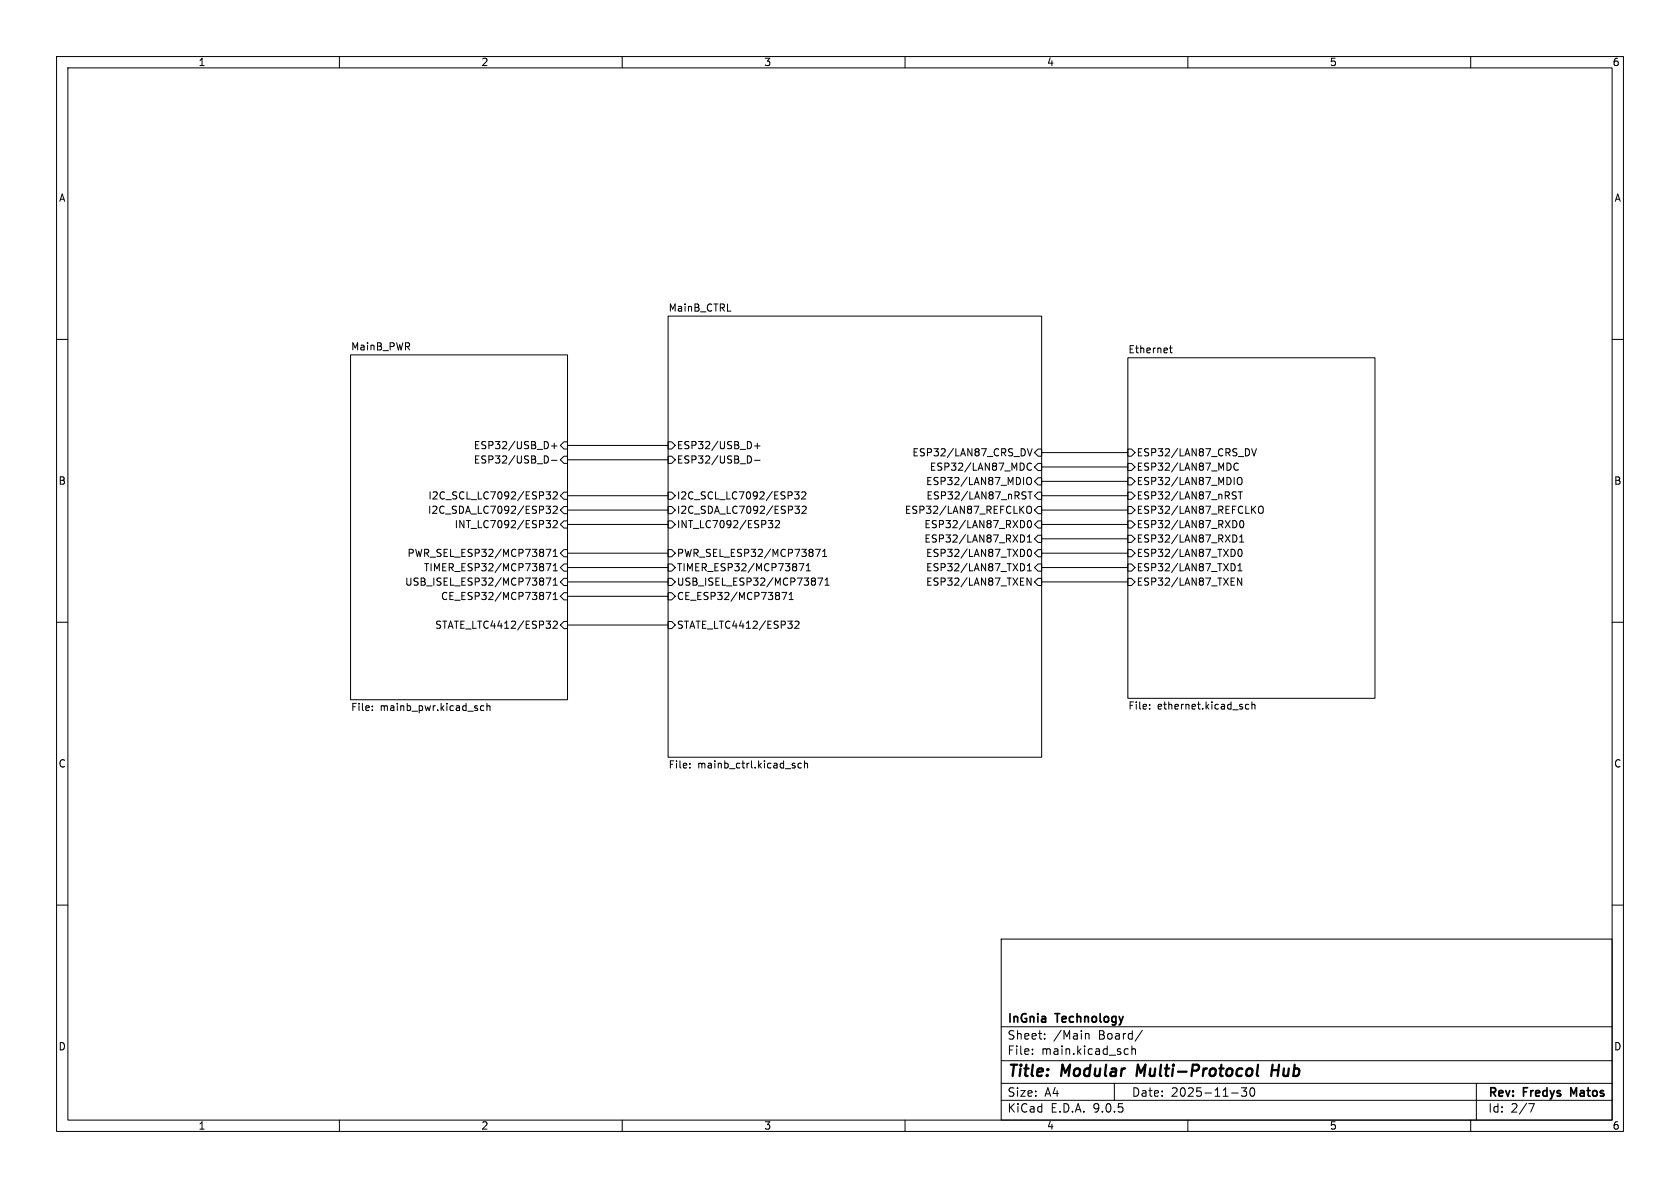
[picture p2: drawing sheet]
<svg xmlns="http://www.w3.org/2000/svg" width="297mm" height="210mm" viewBox="0 0 297 210" stroke-linecap="round" stroke-linejoin="round" font-family="sans-serif">
<g fill="none" stroke="#000" stroke-width=".18">
<path d="M10 10h277v190h-277zM12 12h273v186h-273zM60 10v2M110 10v2M160 10v2M210 10v2M260 10v2M118.1 55.9h66v78h-66zM10 60h2M62 62.7h38.3v61h-38.3zM97.5 78.8h1M98 78.4v.9"/>
<path d="M99.1 78.7l.6-.6h.6v1.3h-.6zM100.3 78.7h17.8M118.1 78.1h.6l.7 .6-.7 .7h-.6zM133.4 78.8h1M133.9 78.4v.9M181.6 79.3l.4 1.3 .5-1.3M183.5 79.4h.6v1.2h-.6l-.6-.6zM199.4 63.2h43.7v60.2h-43.7zM199.4 79.4h.6l.7 .6-.7 .6h-.6zM206.7 61.5h.5M206.9 61.1v1.1l.3 .2M221.3 79.3l.4 1.3 .4-1.3"/>
<path d="M285 60h2M96.5 80.6a.68 .68 0 0 1 .5 .6 .68 .68 0 0 1-.5 .7M96.5 86.9h.8l-.4 .5 .4 .1v.6l-.2 .1-.6-.1M96.5 89.5h.8l-.4 .5 .4 .1v.5l-.2 .1h-.5M96.5 92h.8l-.4 .5 .4 .1v.4l-.2 .3h-.4M96.5 97.1h.9l-.6 1.3M96.5 99.6h.9l-.6 1.3M97.5 81.4h1M97.8 97.5l.4-.4v1.3M97.8 87.1l.5-.2 .2 .4-.8 .9h.8M97.8 89.6l.5-.1 .2 .3-.8 .9h.8M97.8 92.1l.5-.1 .2 .4-.8 .9h.8"/>
<path d="M97.8 98.4h.7M99.7 80.6h.6v1.3h-.6l-.6-.6zM99.7 87h.6v1.3h-.6l-.6-.7zM99.7 89.5h.6v1.3h-.6l-.6-.6zM99.7 92.1h.6v1.2h-.6l-.6-.6zM99.7 97.2h.6v1.2h-.6l-.6-.6zM99.7 99.7h.6v1.3h-.6l-.6-.7zM100.3 90.2h17.8M100.3 92.7h17.8M100.3 81.3h17.8M100.3 87.6h17.8M100.3 97.8h17.8"/>
<path d="M118.1 80.6h.6l.7 .7-.7 .6h-.6zM118.1 87h.6l.7 .6-.7 .7h-.6zM118.1 89.5h.6l.7 .7-.7 .6h-.6zM118.1 92.1h.6l.7 .6-.7 .6h-.6zM118.1 97.2h.6l.7 .6-.7 .6h-.6zM118.1 99.7h.6l.7 .6-.7 .7h-.6zM132.4 80.6a.68 .68 0 0 1 .5 .6 .68 .68 0 0 1-.5 .7M133.4 81.4h1M135.8 92h.8l-.4 .5 .3 .1 .1 .4-.2 .3h-.4M137.1 92.1l.5-.1 .2 .4-.8 .9h.8M140.5 86.9h.8l-.5 .5 .4 .1v.6l-.2 .1-.5-.1M140.5 89.5h.8l-.4 .5 .4 .1v.5l-.2 .1h-.5"/>
<path d="M141.3 99.6h.8l-.5 1.3M141.7 87.1l.5-.2 .3 .4-.8 .9h.8M141.8 89.6l.5-.1 .2 .3-.8 .9h.8M144.2 97.1h.8l-.5 1.3M145.4 98.4h.8M145.4 97.5l.4-.4v1.3M180.4 94.6a.64 .64 0 0 1 .7 .6 .64 .64 0 0 1-.7 .6M180.7 99.6a.68 .68 0 0 1 .4 .7 .68 .68 0 0 1-.4 .6M180.9 92.1l.2 .5-.2 .6M180.9 86.9l.5 .1M181.1 97.4v.7M181.1 87.6l.3 .2-.3 .4"/>
<path d="M181.6 95.8h.7M181.6 94.9l.4-.3v1.2M181.7 89.5h.1a.43 .43 0 0 1 .5 .4v.4a.42 .42 0 0 1-.4 .5 .42 .42 0 0 1-.4-.5v-.4zM181.7 84.5l.1-.1a.43 .43 0 0 1 .5 .4v.4a.42 .42 0 0 1-.4 .5 .42 .42 0 0 1-.4-.5v-.4zM181.7 86.9h.8M181.7 92.1l.2-.1a.68 .68 0 0 1 .5 .7 .68 .68 0 0 1-.5 .6l-.2-.1-.1-.4zM181.7 97.2l.2-.1a.68 .68 0 0 1 .5 .6 .68 .68 0 0 1-.5 .7l-.2-.2-.1-.3zM182.1 86.9v1.3M182.3 82a.6 .6 0 0 0-.8 .4 .6 .6 0 0 0 .6 .7l.2-.1M183.5 81.9h.6v1.3h-.6l-.6-.6zM183.5 84.5h.6v1.2h-.6l-.6-.6zM183.5 87h.6v1.3h-.6l-.6-.7z"/>
<path d="M183.5 89.5h.6v1.3h-.6l-.6-.6zM183.5 92.1h.6v1.2h-.6l-.6-.6zM183.5 94.6h.6v1.3h-.6l-.6-.6zM183.5 97.2h.6v1.2h-.6l-.6-.6zM183.5 99.7h.6v1.3h-.6l-.6-.7zM184.1 90.2h15.3M184.1 92.7h15.3M184.1 87.6h15.3M184.1 85.1h15.3M184.1 82.6h15.3M184.1 80h15.3M184.1 97.8h15.3"/>
<path d="M184.1 95.3h15.3M199.4 81.9h.6l.7 .7-.7 .6h-.6zM199.4 84.5h.6l.7 .6-.7 .6h-.6zM199.4 87h.6l.7 .6-.7 .7h-.6zM199.4 89.5h.6l.7 .7-.7 .6h-.6zM199.4 92.1h.6l.7 .6-.7 .6h-.6zM199.4 94.6h.6l.7 .7-.7 .6h-.6zM199.4 97.2h.6l.7 .6-.7 .6h-.6zM199.4 99.7h.6l.7 .6-.7 .7h-.6zM217.9 94.6a.64 .64 0 0 1 .8 .6 .64 .64 0 0 1-.8 .6M217.9 99.6a.68 .68 0 0 1 .5 .7 .68 .68 0 0 1-.5 .6M218.1 86.9l.4 .1"/>
<path d="M218.3 87.6l.2 .2-.2 .4M218.3 97.4v.7M218.4 92.1l.3 .5-.3 .6M218.8 84.6l.2-.2a.43 .43 0 0 1 .6 .4v.4a.42 .42 0 0 1-.4 .5 .42 .42 0 0 1-.5-.5zM218.9 86.9h.7M218.9 82a.6 .6 0 0 0-.8 .4 .6 .6 0 0 0 .6 .7l.2-.1M219 97.2l.2-.1a.68 .68 0 0 1 .4 .6 .68 .68 0 0 1-.4 .7 .84 .84 0 0 1-.2-1.2zM219.2 95.8h.7M219.2 94.9l.3-.3v1.2M219.3 86.9v1.3M219.3 92.1l.2-.1a.68 .68 0 0 1 .4 .7 .68 .68 0 0 1-.4 .6 .84 .84 0 0 1-.2-1.2zM222.5 89.7l.3-.2a.43 .43 0 0 1 .5 .4v.4a.42 .42 0 0 1-.4 .5 .42 .42 0 0 1-.4-.5z"/>
<path d="M10 110h2M96 102.3v.3M96 102.8v.5M96.5 104.7h.9l-.6 1.3M96.5 102.2h.9l-.6 1.2M97.8 106h.7M97.8 100l.4-.4v1.3M97.8 102.5l.4-.3v1.2M97.8 105.1l.4-.4v1.3M97.8 109.9l.5-.1 .2 .4-.8 .9h.8M97.8 100.9h.7M97.8 103.4h.7"/>
<path d="M99.1 102.9l.6-.7h.6v1.3h-.6zM99.7 104.8h.6v1.2h-.6l-.6-.6zM99.7 109.9h.6v1.2h-.6l-.6-.6zM100.3 102.9h17.8M100.3 100.3h17.8M100.3 105.4h17.8M100.3 110.5h17.8M118.1 104.8h.6l.7 .6-.7 .6h-.6zM118.1 109.9h.6l.7 .6-.7 .6h-.6zM118.1 102.2h.6l.7 .7-.7 .6h-.6zM138.2 104.7h.9l-.6 1.3M139.5 106h.7"/>
<path d="M139.5 105.1l.4-.4v1.3M140.5 109.9l.5-.1 .3 .4-.8 .9h.8M142.5 100.9h.8M142.5 100l.4-.4v1.3M144.1 102.3v.3M144.1 102.8v.5M144.6 102.2h.8l-.5 1.2M145.9 103.4h.7M145.9 102.5l.3-.3v1.2M181.6 100.9h.7M181.6 100l.4-.4v1.3M182.3 102.2v1.2l-.7-1.2v1.2"/>
<path d="M183.5 102.2h.6v1.3h-.6l-.6-.6zM184.1 102.9h15.3M184.1 100.3h15.3M199.4 102.2h.6l.7 .7-.7 .6h-.6zM218.9 100.9h.7M218.9 100l.3-.4v1.3M219.5 102.2v1.2l-.7-1.2v1.2M285 110h2M65.8 125.5v.1M65.8 124.8v.1M85.5 124.8h-.3l-.3 .2 .2 .5h.4M86.1 124.9l.2-.1h.3v.8"/>
<path d="M86.1 124.3v1.3M122 135.6v.2M122 135v.1M140.2 135.3l.3 .1 .1 .2-.2 .2h-.2M140.2 134.9l.3 .1M141.7 135l-.4-.1-.2 .3 .1 .5h.5M142.2 135l.2-.1 .3 .1 .1 .8M142.2 134.5v1.3M203.2 125.2v.2M203.2 124.6v.1M220.8 124.6l-.4-.1-.2 .2 .1 .6h.5M221.3 124.6l.2-.1 .3 .1 .1 .8"/>
<path d="M221.3 124.1v1.3M10 160h2M177 166h108v32h-108zM285 160h2M60 198v2M110 198v2M160 198v2M177 194.5h108M177 191.5h108M177 187.5h108M177 181.5h108M182.5 186.3v.1"/>
<path d="M182.5 185.5v.1M184.7 183.6v.1M184.7 182.8v.1M191.9 182.8l.2-.1 .4 .1v.9M197 191.5v3M199 185.4l.5 .1M199.5 186.3l-.5 .1M200.1 185.5l.2-.1 .4 .1v.9M200.1 184.9v1.5M202 182.1l-1.3 2M210 198v2M217.7 193.2h1.2"/>
<path d="M219.5 192.3h.9l-.5 .6 .4 .1v.7l-.2 .1h-.4l-.2-.1M221.1 192.4l.2-.1a.81 .81 0 0 1 .6 .6 .81 .81 0 0 1-.3 .8l-.1 .1a.81 .81 0 0 1-.4-1.4zM260 198v2M261 191.5v6.5M271.2 195.1l-.6 1.5"/>
</g>
<path d="M278.2 193.4l-.5-1.1v1.5" fill="none" stroke="#000" stroke-width=".3"/>
<path d="M201.2 188.2l-.3 2M222.4 188.2l-.2 1.7 .2 .3M224.9 189.2h1.1M225 188.2l-.3 2" fill="none" stroke="#000" stroke-width=".4"/>
<g font-size="2.8">
<text x="178" y="190.9">Title:</text>
<text x="187.7" y="190.9">Modular</text>
<text x="201.8" y="190.9">Multi-Protocol</text>
<text x="226.4" y="190.9">Hub</text>
</g>
<g font-size="2.1">
<text x="178" y="184">Sheet:</text>
<text x="178" y="181.2">InGnia</text>
<text x="186.2" y="184">/Main</text>
<text x="186.7" y="181.2">Technology</text>
<text x="194.2" y="184">Board/</text>
<text x="178" y="186.7">File:</text>
<text x="184.1" y="186.7">main.kicad_sch</text>
<text x="178" y="196.9">KiCad</text>
<text x="178" y="194.1">Size:</text>
<text x="184.7" y="194.1">A4</text>
<text x="185.7" y="196.9">E.D.A.</text>
<text x="193.3" y="196.9">9.0.5</text>
<text x="200" y="194.1">Date:</text>
<text x="207" y="194.1">2025-11-30</text>
<text x="263" y="194.3">Rev:</text>
<text x="263" y="196.9">Id:</text>
<text x="267.1" y="196.9">2/7</text>
<text x="269.4" y="194.3">Fredys</text>
<text x="278.3" y="194.3">Matos</text>
</g>
<g font-size="1.8">
<text x="35" y="11.9">1</text>
<text x="85" y="11.9">2</text>
<text x="135" y="11.9">3</text>
<text x="185" y="11.9">4</text>
<text x="235" y="11.9">5</text>
<text x="285" y="11.9">6</text>
<text x="10.3" y="35.9">A</text>
<text x="285.3" y="35.9">A</text>
<text x="118.1" y="55.2">MainB_CTRL</text>
<text x="62" y="62">MainB_PWR</text>
<text x="199.4" y="62.5">Ethernet</text>
<text x="83.7" y="79.6">ESP32/USB_D+</text>
<text x="83.7" y="82.1">ESP32/USB_D-</text>
<text x="119.6" y="79.6">ESP32/USB_D+</text>
<text x="119.6" y="82.1">ESP32/USB_D-</text>
<text x="161.2" y="80.9">ESP32/LAN87_CRS_DV</text>
<text x="164.3" y="83.4">ESP32/LAN87_MDC</text>
<text x="200.9" y="80.9">ESP32/LAN87_CRS_DV</text>
<text x="200.9" y="83.4">ESP32/LAN87_MDC</text>
<text x="10.3" y="85.9">B</text>
<text x="75.6" y="88.5">I2C_SCL_LC7092/ESP32</text>
<text x="119.6" y="88.5">I2C_SCL_LC7092/ESP32</text>
<text x="163.6" y="86">ESP32/LAN87_MDIO</text>
<text x="163.7" y="88.5">ESP32/LAN87_nRST</text>
<text x="200.9" y="86">ESP32/LAN87_MDIO</text>
<text x="200.9" y="88.5">ESP32/LAN87_nRST</text>
<text x="285.3" y="85.9">B</text>
<text x="75.6" y="91">I2C_SDA_LC7092/ESP32</text>
<text x="80.3" y="93.6">INT_LC7092/ESP32</text>
<text x="119.6" y="91">I2C_SDA_LC7092/ESP32</text>
<text x="119.6" y="93.6">INT_LC7092/ESP32</text>
<text x="159.9" y="91">ESP32/LAN87_REFCLKO</text>
<text x="163.3" y="93.6">ESP32/LAN87_RXD0</text>
<text x="200.9" y="91">ESP32/LAN87_REFCLKO</text>
<text x="200.9" y="93.6">ESP32/LAN87_RXD0</text>
<text x="71.9" y="98.7">PWR_SEL_ESP32/MCP73871</text>
<text x="74.8" y="101.2">TIMER_ESP32/MCP73871</text>
<text x="119.6" y="98.7">PWR_SEL_ESP32/MCP73871</text>
<text x="119.6" y="101.2">TIMER_ESP32/MCP73871</text>
<text x="163.3" y="96.1">ESP32/LAN87_RXD1</text>
<text x="163.6" y="98.7">ESP32/LAN87_TXD0</text>
<text x="163.6" y="101.2">ESP32/LAN87_TXD1</text>
<text x="200.9" y="96.1">ESP32/LAN87_RXD1</text>
<text x="200.9" y="98.7">ESP32/LAN87_TXD0</text>
<text x="200.9" y="101.2">ESP32/LAN87_TXD1</text>
<text x="71.5" y="103.7">USB_ISEL_ESP32/MCP73871</text>
<text x="77.9" y="106.3">CE_ESP32/MCP73871</text>
<text x="119.6" y="106.3">CE_ESP32/MCP73871</text>
<text x="119.6" y="103.7">USB_ISEL_ESP32/MCP73871</text>
<text x="163.6" y="103.7">ESP32/LAN87_TXEN</text>
<text x="200.9" y="103.7">ESP32/LAN87_TXEN</text>
<text x="76.8" y="111.4">STATE_LTC4412/ESP32</text>
<text x="119.6" y="111.4">STATE_LTC4412/ESP32</text>
<text x="199.4" y="125.8">File:</text>
<text x="204.6" y="125.8">ethernet.kicad_sch</text>
<text x="62" y="126">File:</text>
<text x="67.2" y="126">mainb_pwr.kicad_sch</text>
<text x="10.3" y="135.9">C</text>
<text x="118.1" y="136.2">File:</text>
<text x="123.3" y="136.2">mainb_ctrl.kicad_sch</text>
<text x="285.3" y="135.9">C</text>
<text x="10.3" y="185.9">D</text>
<text x="285.3" y="185.9">D</text>
<text x="35" y="199.9">1</text>
<text x="85" y="199.9">2</text>
<text x="135" y="199.9">3</text>
<text x="185" y="199.9">4</text>
<text x="235" y="199.9">5</text>
<text x="285" y="199.9">6</text>
</g>
</svg>
